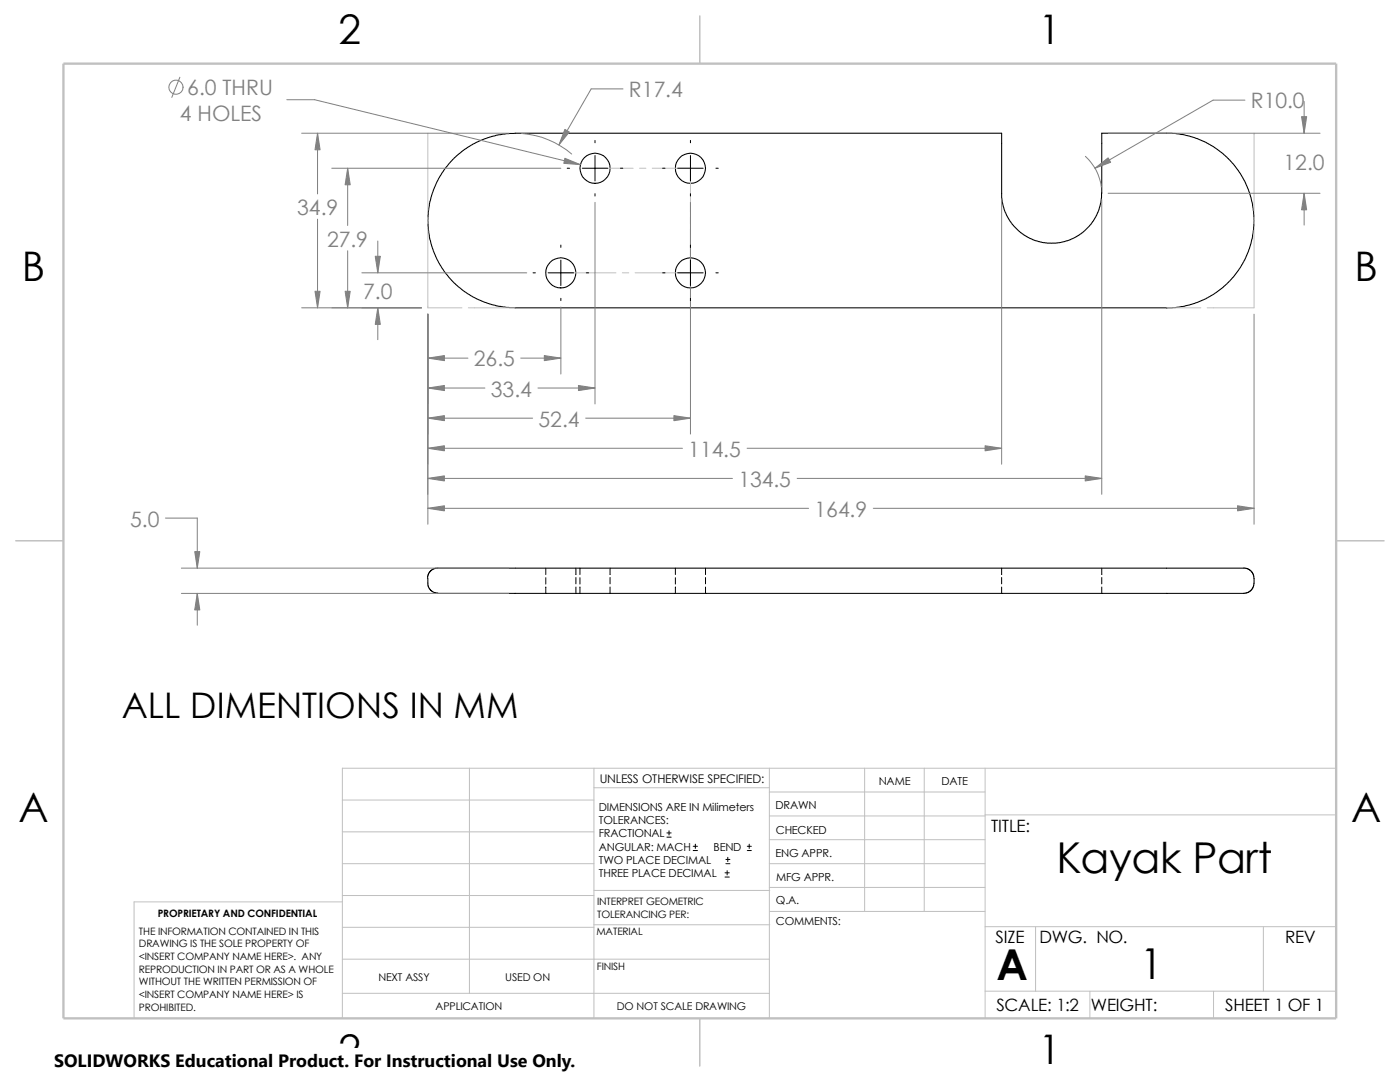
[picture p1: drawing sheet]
<svg xmlns="http://www.w3.org/2000/svg" width="279mm" height="216mm" viewBox="0 0 279 216" stroke-linecap="round" stroke-linejoin="round" font-family="sans-serif">
<g fill="none" stroke="#c0c0c0" stroke-width=".2">
<path d="M85.4 26.6v15.5M118.7 33.6h7.7M127.6 33.6h1.3M130.2 33.6h7.6v8.5M250.3 26.6v15.5M85.4 43.3v1.3M85.4 45.9v15.5h6.8M111.9 54.4h11M124.2 54.4h1.3M137.8 43.3v1.3M137.8 45.9v8.5h-11.1M250.3 45.9v15.5h-9.4"/>
<path d="M250.3 43.3v1.3M93.5 61.4h9.3M232.8 61.4h6.8M68.3 159.6h50.2M93.7 153.3v44.9M118.5 153.3v49.9M118.5 157.2h35M153.5 153.3v49.9M153.5 158h43.1M172.6 153.3v28.6M184.4 153.3v28.6M196.6 153.3v49.9"/>
<path d="M266.7 153.3h-198.4v49.9M68.3 166h50.2M68.3 172.3h50.2M68.3 178.7h50.2M68.3 180h-41.5v23.2M118.5 177.7h35.1M153.5 162.8h43.1M153.5 167.6h43.1M153.5 172.3h43.1M153.5 177.1h43.1M196.6 162.6h70.1M68.3 198.2h85.2"/>
<path d="M68.3 191.4h85.2M68.3 185h50.2M118.5 184.5h35.1M153.6 181.9h43M196.6 184.9h70.1M196.6 197.8h70.1M206.7 184.9v12.9M217.5 197.8v5.4M242.2 197.8v5.4M252.1 184.9v12.9"/>
</g>
<path d="M139.7 3.2v9.5M3.1 107.9h9.6M266.7 107.9h9.5M139.7 203.2v9.5" fill="none" stroke="#c0c0c0" stroke-width=".21"/>
<path d="M12.7 12.7h254v190.5h-254z" fill="none" stroke="#c0c0c0" stroke-width=".47"/>
<g fill="none" stroke="#000" stroke-width=".21">
<path d="M219.9 38.5l-.2 1.9-.6 2-1.3 2.3-1.4 1.4-1.8 1.3-1.6 .6-2.3 .5h-1.7l-1.7-.3-1.3-.4-2.3-1.4-1.7-1.7-1.4-2.3-.4-1.3-.3-1.7v-12.8h-98.2l-3.5 .6-3 1.2-2.9 1.7-2.4 2.2-1.3 1.7-1.1 1.6-1 2.3-.7 2.3-.2 1.5-.2 3.4 .4 2.7 1.2 3.5 1.6 2.7 1.7 2.2 2.5 2.1 2.4 1.3 3 1.2 2.9 .5 131.7 .1M219.9 38.6v-12h14l2.1 .2 2.3 .6 3.1 1.4 2.7 1.8 2.1 2.2 1.8 2.6 1.1 2.3 .5 1.7 .5 2.3 .2 2.3-.2 2.4-.5 2.2-.5 1.7-1.1 2.3-1.8 2.6-1.3 1.4-2.2 1.8-1.3 .8-2.3 1.1-1.7 .5-2.2 .5-2.4 .2M85.4 115.4v1.4l.3 .7 .5 .5 1.2 .4M248.2 113.4h-161.2l-.6 .2-.7 .5-.3 .6-.1 .7M248.2 113.3l1 .3 .7 .5 .2 .6 .2 .7-.1 1.4-.3 .8-.7 .6-1 .2h-160.8"/>
<circle cx="118.8" cy="33.6" r="3"/>
<circle cx="137.8" cy="33.6" r="2.99"/>
<circle cx="111.9" cy="54.5" r="2.99"/>
<circle cx="137.8" cy="54.5" r="2.99"/>
</g>
<g fill="none" stroke="#000" stroke-width=".2">
<path d="M113.2 33.6h.5M116.2 33.6h5.1M118.7 28v.5M118.7 31v5.1M118.7 38.7v.4M123.8 33.6h.5M132.2 33.6h.5M135.3 33.6h5M137.8 28v.5M137.8 31v5.1M137.8 38.7v.4M142.9 33.6h.4"/>
<path d="M106.4 54.4h.4M109.4 54.4h5.1M111.9 48.9v.5M111.9 51.9v5.1M111.9 59.5v.5M117 54.4h.5M132.2 54.4h.5M135.3 54.4h5M137.8 48.9v.5M137.8 51.9v5.1M137.8 59.5v.5M142.9 54.4h.4"/>
<path d="M108.9 113.4v1.2M108.9 115.3v1.2M108.9 117.1v1.3M114.9 113.4v1.2M114.9 115.2v1.3M114.9 117.1v1.3M115.7 113.4v1.2M115.7 115.3v1.2M115.7 117.1v1.3M121.8 113.4v1.2M121.8 115.2v1.3M121.8 117.1v1.3"/>
<path d="M134.8 113.4v1.2M134.8 115.3v1.2M134.8 117.1v1.3M140.8 113.4v1.2M140.8 115.2v1.3M140.8 117.1v1.3M199.9 113.4v1.2M199.9 115.2v1.3M199.9 117.1v1.3M219.9 113.4v1.2M219.9 115.2v1.3M219.9 117.1v1.3"/>
<path d="M133.1 167h.8M133.1 166.2h.8M133.5 165.8v.8M138.3 169.7h.9M138.3 168.9h.9M138.8 168.4v.9M144.7 175h.8M144.7 174.2h.8M144.9 172.3h.8M144.9 171.5h.8M145.1 173.7v.9M145.2 171.1v.8"/>
<path d="M149.1 169.7h.8M149.1 168.9h.8M149.5 168.4v.9"/>
</g>
<g fill="none" stroke="#808080" stroke-width=".2">
<path d="M35.9 15.4l-1.6 4M57.2 19.9h5.6l53 13M124.3 17.7h-6.3l-6.5 11.2M248.5 20h-6.4l-23.6 13.6M60.2 26.6h41.4M63.4 26.6v12.1M66.2 33.6h45.7M69.4 33.6v11.4M104.1 26.6a17.5 17.5 0 0 1 10 4.1M199.9 39.8v52.8M216.6 31.2a9.7 9.7 0 0 1 3.2 6.1M219.9 39.8v58.8"/>
<path d="M221.1 26.6h42.3M221.1 38.6h42.3M260.3 20.2v6.4M260.3 38.6v6.3M63.4 43.7v17.7M69.4 50v11.4M72.2 54.4h32.9M75.4 48.1v6.3M118.7 40.4v40.2M137.8 40.4v46.2M60.2 61.4h23.9M75.4 61.4v6.4"/>
<path d="M85.4 62.7v41.9M85.4 71.5h8M85.4 77.4h11.4M103.9 71.5h8M107.4 77.4h11.3M111.9 61.3v13.3M250.3 62.7v41.9M85.4 83.4h20.9M85.4 89.5h50.8M85.4 95.5h60.8M116.9 83.4h20.9M149.1 89.5h50.8"/>
<path d="M159.1 95.5h60.8M33 103.4h6.4v10M36.2 113.4h65.4M36.2 118.4h65.4M39.4 118.4v6.4M85.4 101.4h76M174.3 101.4h76"/>
<circle cx="35.1" cy="17.4" r="1.41"/>
</g>
<g fill="#808080" stroke="#808080" stroke-width=".2">
<path d="M85.4 71.5l3.3-.5v1z"/>
<path d="M108.6 71l3.3 .5-3.3 .5z"/>
<path d="M85.4 77.4l3.3-.5v1z"/>
<path d="M115.4 76.9l3.3 .5-3.3 .5z"/>
<path d="M85.4 83.4l3.3-.5v1z"/>
<path d="M134.5 82.9l3.3 .5-3.3 .5z"/>
<path d="M85.4 89.5l3.3-.6v1.1z"/>
<path d="M196.6 88.9l3.3 .6-3.3 .5z"/>
<path d="M85.4 95.5l3.3-.5v1z"/>
<path d="M216.6 95l3.3 .5-3.3 .5z"/>
<path d="M85.4 101.4l3.3-.5v1z"/>
<path d="M247 100.9l3.3 .5-3.3 .5z"/>
<path d="M75.4 61.4l.5 3.3h-1z"/>
<path d="M74.9 51.1h1l-.5 3.3z"/>
<path d="M68.9 58.1h1l-.5 3.3z"/>
<path d="M69.4 33.6l.5 3.3h-1z"/>
<path d="M62.9 58.1h1l-.5 3.3z"/>
<path d="M63.4 26.6l.5 3.3h-1z"/>
<path d="M38.9 110.1h1l-.5 3.3z"/>
<path d="M39.4 118.4l.5 3.3h-1z"/>
<path d="M112.7 25.8l.9 .5-2.1 2.6z"/>
<path d="M112.7 31.6l3.1 1.3-3.3-.3z"/>
<path d="M218.5 33.6l2.6-2.1 .6 .9z"/>
<path d="M260.3 38.6l.5 3.3h-1z"/>
<path d="M259.8 23.3h1l-.5 3.3z"/>
</g>
<path d="M10.8 209.2h104.1v6.7h-104.1z" fill="#fff"/>
<g font-size="8.5">
<text x="210.8" y="174.1">Kayak Part</text>
<text x="198.8" y="195.5">A</text>
<text x="227.5" y="195.3">1</text>
</g>
<g font-size="8.1">
<text x="67.6" y="8.8">2</text>
<text x="207.3" y="8.8">1</text>
<text x="4.4" y="56.1">B</text>
<text x="270.3" y="56.1">B</text>
<text x="3.7" y="164.1">A</text>
<text x="269.7" y="164.1">A</text>
<text x="67.6" y="212.3">2</text>
<text x="207.2" y="212.3">1</text>
</g>
<text font-size="7" x="24.3" y="143.3">ALL DIMENTIONS IN MM</text>
<g font-size="4.2" fill="#808080">
<text x="37.4" y="19">6.0 THRU</text>
<text x="125.5" y="19.4">R17.4</text>
<text x="249.6" y="21.6">R10.0</text>
<text x="35.9" y="24.1">4 HOLES</text>
<text x="256.1" y="34">12.0</text>
<text x="59.3" y="42.9">34.9</text>
<text x="65.3" y="49.2">27.9</text>
<text x="72.5" y="59.6">7.0</text>
<text x="94.6" y="73.1">26.5</text>
<text x="97.9" y="79.1">33.4</text>
<text x="107.5" y="85.1">52.4</text>
<text x="137.4" y="91.1">114.5</text>
<text x="147.4" y="97.1">134.5</text>
<text x="26" y="105.1">5.0</text>
<text x="162.5" y="103.1">164.9</text>
</g>
<text font-size="3.6" x="10.8" y="213">SOLIDWORKS Educational Product. For Instructional Use Only.</text>
<g font-size="3.4">
<text x="197.8" y="166">TITLE:</text>
<text x="198.7" y="188.1">SIZE</text>
<text x="207.5" y="188.1">DWG. NO.</text>
<text x="256.5" y="188.2">REV</text>
<text x="198.8" y="201.7">SCALE: 1:2</text>
<text x="217.7" y="201.8">WEIGHT:</text>
<text x="244.5" y="201.7">SHEET 1 OF 1</text>
</g>
<text font-size="2.4" x="119.7" y="156.2">UNLESS OTHERWISE SPECIFIED:</text>
<g font-size="2.2">
<text x="119.5" y="161.8">DIMENSIONS ARE IN Milimeters</text>
<text x="154.8" y="161.5">DRAWN</text>
<text x="175.4" y="156.7">NAME</text>
<text x="187.9" y="156.7">DATE</text>
<text x="119.5" y="164.4">TOLERANCES:</text>
<text x="119.5" y="167.1">FRACTIONAL</text>
<text x="154.8" y="166.3">CHECKED</text>
<text x="119.5" y="172.4">TWO PLACE DECIMAL</text>
<text x="119.5" y="169.8">ANGULAR: MACH</text>
<text x="142.4" y="169.8">BEND</text>
<text x="154.8" y="171">ENG APPR.</text>
<text x="119.5" y="175">THREE PLACE DECIMAL</text>
<text x="154.9" y="175.7">MFG APPR.</text>
<text x="154.9" y="180.5">Q.A.</text>
<text x="154.9" y="184.7">COMMENTS:</text>
</g>
<g font-size="2.1">
<text x="75.5" y="195.7">NEXT ASSY</text>
<text x="100.8" y="195.7">USED ON</text>
<text x="86.9" y="201.5">APPLICATION</text>
<text x="123.1" y="201.6">DO NOT SCALE DRAWING</text>
</g>
<g font-size="2">
<text x="31.5" y="183">PROPRIETARY AND CONFIDENTIAL</text>
<text x="119.2" y="183.1">TOLERANCING PER:</text>
<text x="119.2" y="180.6">INTERPRET GEOMETRIC</text>
<text x="27.7" y="186.5">THE INFORMATION CONTAINED IN THIS</text>
<text x="27.7" y="189.1">DRAWING IS THE SOLE PROPERTY OF</text>
<text x="27.7" y="191.6">&lt;INSERT COMPANY NAME HERE&gt;. ANY</text>
<text x="119" y="186.6">MATERIAL</text>
<text x="27.7" y="194.1">REPRODUCTION IN PART OR AS A WHOLE</text>
<text x="27.7" y="196.6">WITHOUT THE WRITTEN PERMISSION OF</text>
<text x="119.1" y="193.5">FINISH</text>
<text x="27.7" y="199.1">&lt;INSERT COMPANY NAME HERE&gt; IS</text>
<text x="27.7" y="201.7">PROHIBITED.</text>
</g>
</svg>
